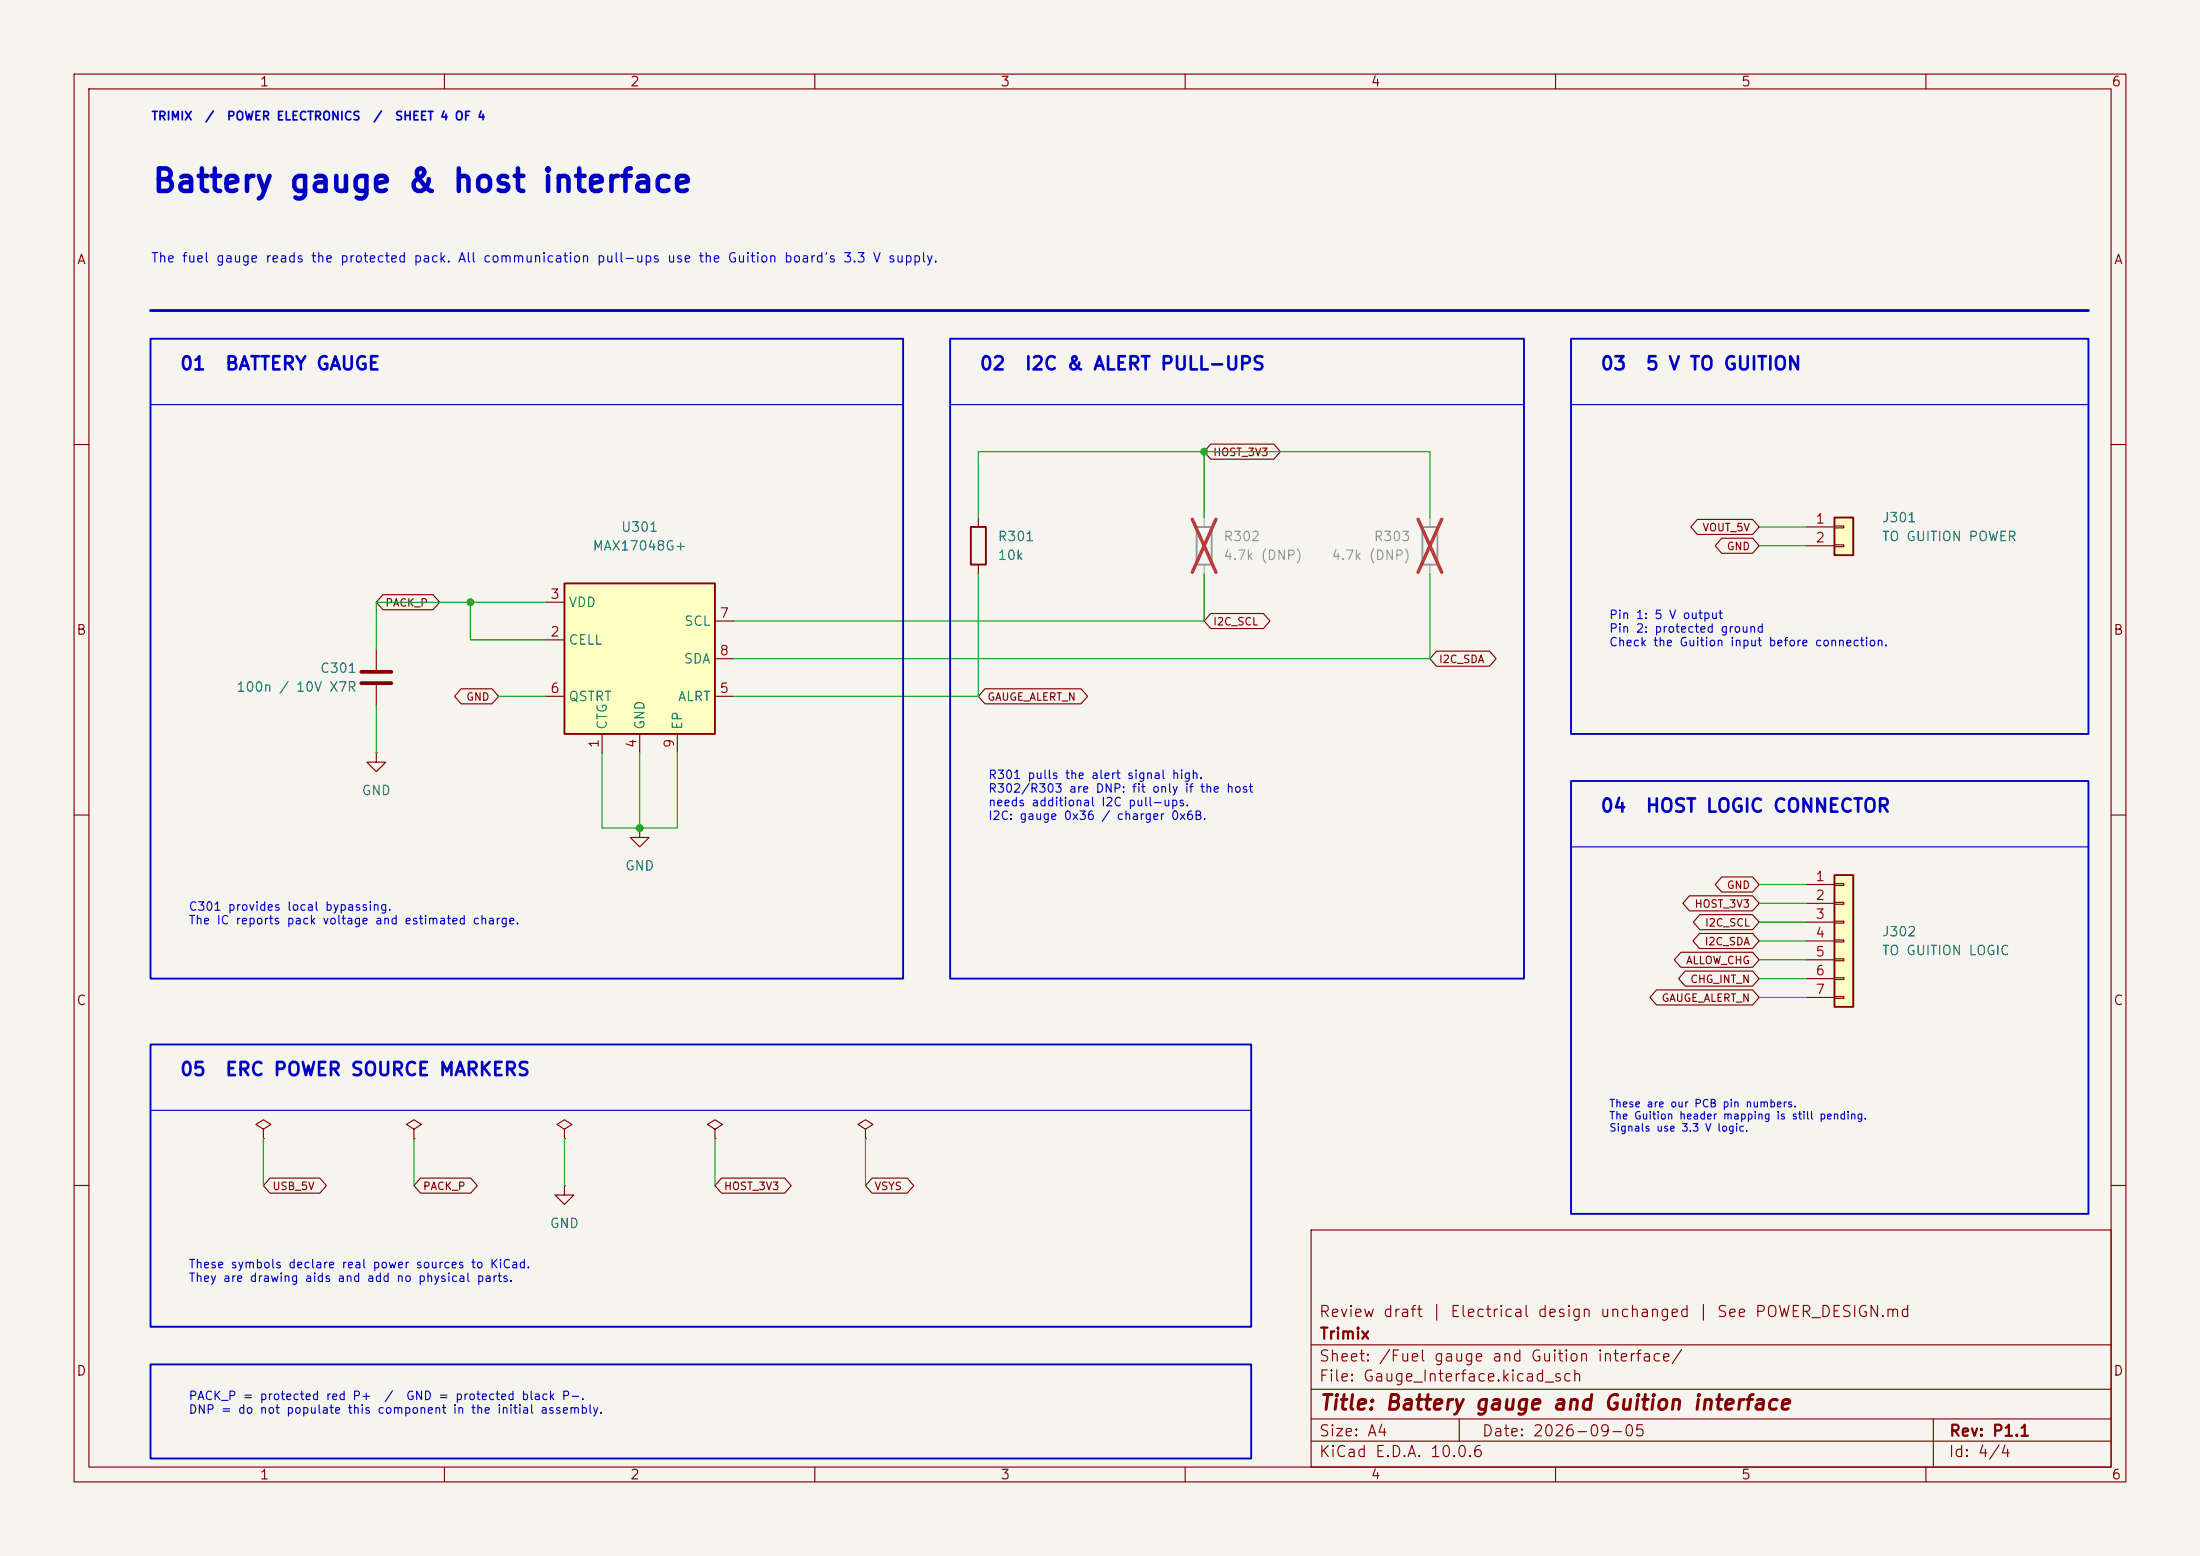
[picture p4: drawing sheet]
(kicad_sch
 (version 20260306)
 (generator "eeschema")
 (generator_version "10.0")
 (paper "A4")
 (title_block
  (title "Battery gauge and Guition interface")
  (date "2026-09-05")
  (rev "P1.1")
  (company "Trimix")
  (comment 1 "Review draft | Electrical design unchanged | See POWER_DESIGN.md"))
 (lib_symbols
  (symbol "Connector_Generic:Conn_01x02"
   (pin_names
    (offset 1.016) (hide yes)) (exclude_from_sim no) (in_bom yes) (on_board yes)
   (in_pos_files yes)
   (duplicate_pin_numbers_are_jumpers no)
   (property "Reference" "J" (at 0 2.54 0) (show_name no) (do_not_autoplace no) (effects (font (size 1.27 1.27))))
   (property "Value" "Conn_01x02" (at 0 -5.08 0) (show_name no) (do_not_autoplace no) (effects (font (size 1.27 1.27))))
   (property "Footprint" "" (at 0 0 0) (show_name no) (do_not_autoplace no) (hide yes) (effects (font (size 1.27 1.27))))
   (property "Datasheet" "" (at 0 0 0) (show_name no) (do_not_autoplace no) (hide yes) (effects (font (size 1.27 1.27))))
   (property "Description" "Generic connector, single row, 01x02, script generated (kicad-library-utils/schlib/autogen/connector/)" (at 0 0 0) (show_name no) (do_not_autoplace no) (hide yes) (effects (font (size 1.27 1.27))))
   (symbol "Conn_01x02_1_1"
    (rectangle (start -1.27 1.27) (end 1.27 -3.81) (stroke (width 0.254) (type default)) (fill (type background)))
    (rectangle (start -1.27 0.127) (end 0 -0.127) (stroke (width 0.1524) (type default)) (fill (type none)))
    (rectangle (start -1.27 -2.413) (end 0 -2.667) (stroke (width 0.1524) (type default)) (fill (type none)))
    (pin passive line (at -5.08 0 0) (length 3.81) (name "Pin_1" (effects (font (size 1.27 1.27)))) (number "1" (effects (font (size 1.27 1.27)))))
    (pin passive line (at -5.08 -2.54 0) (length 3.81) (name "Pin_2" (effects (font (size 1.27 1.27)))) (number "2" (effects (font (size 1.27 1.27))))))
   (embedded_fonts no))
  (symbol "Connector_Generic:Conn_01x07"
   (pin_names
    (offset 1.016) (hide yes)) (exclude_from_sim no) (in_bom yes) (on_board yes)
   (in_pos_files yes)
   (duplicate_pin_numbers_are_jumpers no)
   (property "Reference" "J" (at 0 10.16 0) (show_name no) (do_not_autoplace no) (effects (font (size 1.27 1.27))))
   (property "Value" "Conn_01x07" (at 0 -10.16 0) (show_name no) (do_not_autoplace no) (effects (font (size 1.27 1.27))))
   (property "Footprint" "" (at 0 0 0) (show_name no) (do_not_autoplace no) (hide yes) (effects (font (size 1.27 1.27))))
   (property "Datasheet" "" (at 0 0 0) (show_name no) (do_not_autoplace no) (hide yes) (effects (font (size 1.27 1.27))))
   (property "Description" "Generic connector, single row, 01x07, script generated (kicad-library-utils/schlib/autogen/connector/)" (at 0 0 0) (show_name no) (do_not_autoplace no) (hide yes) (effects (font (size 1.27 1.27))))
   (symbol "Conn_01x07_1_1"
    (rectangle (start -1.27 8.89) (end 1.27 -8.89) (stroke (width 0.254) (type default)) (fill (type background)))
    (rectangle (start -1.27 7.747) (end 0 7.493) (stroke (width 0.1524) (type default)) (fill (type none)))
    (rectangle (start -1.27 5.207) (end 0 4.953) (stroke (width 0.1524) (type default)) (fill (type none)))
    (rectangle (start -1.27 2.667) (end 0 2.413) (stroke (width 0.1524) (type default)) (fill (type none)))
    (rectangle (start -1.27 0.127) (end 0 -0.127) (stroke (width 0.1524) (type default)) (fill (type none)))
    (rectangle (start -1.27 -2.413) (end 0 -2.667) (stroke (width 0.1524) (type default)) (fill (type none)))
    (rectangle (start -1.27 -4.953) (end 0 -5.207) (stroke (width 0.1524) (type default)) (fill (type none)))
    (rectangle (start -1.27 -7.493) (end 0 -7.747) (stroke (width 0.1524) (type default)) (fill (type none)))
    (pin passive line (at -5.08 7.62 0) (length 3.81) (name "Pin_1" (effects (font (size 1.27 1.27)))) (number "1" (effects (font (size 1.27 1.27)))))
    (pin passive line (at -5.08 5.08 0) (length 3.81) (name "Pin_2" (effects (font (size 1.27 1.27)))) (number "2" (effects (font (size 1.27 1.27)))))
    (pin passive line (at -5.08 2.54 0) (length 3.81) (name "Pin_3" (effects (font (size 1.27 1.27)))) (number "3" (effects (font (size 1.27 1.27)))))
    (pin passive line (at -5.08 0 0) (length 3.81) (name "Pin_4" (effects (font (size 1.27 1.27)))) (number "4" (effects (font (size 1.27 1.27)))))
    (pin passive line (at -5.08 -2.54 0) (length 3.81) (name "Pin_5" (effects (font (size 1.27 1.27)))) (number "5" (effects (font (size 1.27 1.27)))))
    (pin passive line (at -5.08 -5.08 0) (length 3.81) (name "Pin_6" (effects (font (size 1.27 1.27)))) (number "6" (effects (font (size 1.27 1.27)))))
    (pin passive line (at -5.08 -7.62 0) (length 3.81) (name "Pin_7" (effects (font (size 1.27 1.27)))) (number "7" (effects (font (size 1.27 1.27))))))
   (embedded_fonts no))
  (symbol "Device:C"
   (pin_numbers (hide yes))
   (pin_names
    (offset 0.254)) (exclude_from_sim no) (in_bom yes) (on_board yes)
   (in_pos_files yes)
   (duplicate_pin_numbers_are_jumpers no)
   (property "Reference" "C" (at 0.635 2.54 0) (show_name no) (do_not_autoplace no) (effects (font (size 1.27 1.27)) (justify left)))
   (property "Value" "C" (at 0.635 -2.54 0) (show_name no) (do_not_autoplace no) (effects (font (size 1.27 1.27)) (justify left)))
   (property "Footprint" "" (at 0.9652 -3.81 0) (show_name no) (do_not_autoplace no) (hide yes) (effects (font (size 1.27 1.27))))
   (property "Datasheet" "" (at 0 0 0) (show_name no) (do_not_autoplace no) (hide yes) (effects (font (size 1.27 1.27))))
   (property "Description" "Unpolarized capacitor" (at 0 0 0) (show_name no) (do_not_autoplace no) (hide yes) (effects (font (size 1.27 1.27))))
   (symbol "C_0_1"
    (polyline (pts (xy -2.032 0.762) (xy 2.032 0.762)) (stroke (width 0.508) (type default)) (fill (type none)))
    (polyline (pts (xy -2.032 -0.762) (xy 2.032 -0.762)) (stroke (width 0.508) (type default)) (fill (type none))))
   (symbol "C_1_1"
    (pin passive line (at 0 3.81 270) (length 2.794) (name "" (effects (font (size 1.27 1.27)))) (number "1" (effects (font (size 1.27 1.27)))))
    (pin passive line (at 0 -3.81 90) (length 2.794) (name "" (effects (font (size 1.27 1.27)))) (number "2" (effects (font (size 1.27 1.27))))))
   (embedded_fonts no))
  (symbol "Device:R"
   (pin_numbers (hide yes))
   (pin_names
    (offset 0)) (exclude_from_sim no) (in_bom yes) (on_board yes)
   (in_pos_files yes)
   (duplicate_pin_numbers_are_jumpers no)
   (property "Reference" "R" (at 2.032 0 90) (show_name no) (do_not_autoplace no) (effects (font (size 1.27 1.27))))
   (property "Value" "R" (at 0 0 90) (show_name no) (do_not_autoplace no) (effects (font (size 1.27 1.27))))
   (property "Footprint" "" (at -1.778 0 90) (show_name no) (do_not_autoplace no) (hide yes) (effects (font (size 1.27 1.27))))
   (property "Datasheet" "" (at 0 0 0) (show_name no) (do_not_autoplace no) (hide yes) (effects (font (size 1.27 1.27))))
   (property "Description" "Resistor" (at 0 0 0) (show_name no) (do_not_autoplace no) (hide yes) (effects (font (size 1.27 1.27))))
   (symbol "R_0_1"
    (rectangle (start -1.016 -2.54) (end 1.016 2.54) (stroke (width 0.254) (type default)) (fill (type none))))
   (symbol "R_1_1"
    (pin passive line (at 0 3.81 270) (length 1.27) (name "" (effects (font (size 1.27 1.27)))) (number "1" (effects (font (size 1.27 1.27)))))
    (pin passive line (at 0 -3.81 90) (length 1.27) (name "" (effects (font (size 1.27 1.27)))) (number "2" (effects (font (size 1.27 1.27))))))
   (embedded_fonts no))
  (symbol "Trimix_Power:MAX17048G" (exclude_from_sim no) (in_bom yes) (on_board yes)
   (in_pos_files yes)
   (duplicate_pin_numbers_are_jumpers no)
   (property "Reference" "U" (at 2.54 0 0) (show_name no) (do_not_autoplace no) (effects (font (size 1.27 1.27))))
   (property "Value" "MAX17048G" (at 0 -2.54 0) (show_name no) (do_not_autoplace no) (effects (font (size 1.27 1.27))))
   (property "Footprint" "Package_DFN_QFN:TDFN-8-1EP_2x2mm_P0.5mm_EP0.8x1.2mm" (at 0 -5.08 0) (show_name no) (do_not_autoplace no) (hide yes) (effects (font (size 1.27 1.27))))
   (property "Datasheet" "https://www.analog.com/media/en/technical-documentation/data-sheets/max17048-max17049.pdf" (at 0 -7.62 0) (show_name no) (do_not_autoplace no) (hide yes) (effects (font (size 1.27 1.27))))
   (property "Description" "1S ModelGauge fuel gauge, TDFN8 + grounded exposed pad" (at 0 -10.16 0) (show_name no) (do_not_autoplace no) (hide yes) (effects (font (size 1.27 1.27))))
   (symbol "MAX17048G_0_1"
    (rectangle (start -10.16 10.16) (end 10.16 -10.16) (stroke (width 0.254) (type default)) (fill (type background))))
   (symbol "MAX17048G_1_1"
    (pin power_in line (at -5.08 -12.7 90) (length 2.54) (name "CTG" (effects (font (size 1.27 1.27)))) (number "1" (effects (font (size 1.27 1.27)))))
    (pin passive line (at -12.7 2.54 0) (length 2.54) (name "CELL" (effects (font (size 1.27 1.27)))) (number "2" (effects (font (size 1.27 1.27)))))
    (pin power_in line (at -12.7 7.62 0) (length 2.54) (name "VDD" (effects (font (size 1.27 1.27)))) (number "3" (effects (font (size 1.27 1.27)))))
    (pin power_in line (at 0 -12.7 90) (length 2.54) (name "GND" (effects (font (size 1.27 1.27)))) (number "4" (effects (font (size 1.27 1.27)))))
    (pin open_collector line (at 12.7 -5.08 180) (length 2.54) (name "ALRT" (effects (font (size 1.27 1.27)))) (number "5" (effects (font (size 1.27 1.27)))))
    (pin input line (at -12.7 -5.08 0) (length 2.54) (name "QSTRT" (effects (font (size 1.27 1.27)))) (number "6" (effects (font (size 1.27 1.27)))))
    (pin input line (at 12.7 5.08 180) (length 2.54) (name "SCL" (effects (font (size 1.27 1.27)))) (number "7" (effects (font (size 1.27 1.27)))))
    (pin open_collector line (at 12.7 0 180) (length 2.54) (name "SDA" (effects (font (size 1.27 1.27)))) (number "8" (effects (font (size 1.27 1.27)))))
    (pin power_in line (at 5.08 -12.7 90) (length 2.54) (name "EP" (effects (font (size 1.27 1.27)))) (number "9" (effects (font (size 1.27 1.27))))))
   (embedded_fonts no))
  (symbol "power:GND"
   (power global)
   (pin_numbers (hide yes))
   (pin_names
    (offset 0) (hide yes)) (exclude_from_sim no) (in_bom yes) (on_board yes)
   (in_pos_files yes)
   (duplicate_pin_numbers_are_jumpers no)
   (property "Reference" "#PWR" (at 0 -6.35 0) (show_name no) (do_not_autoplace no) (hide yes) (effects (font (size 1.27 1.27))))
   (property "Value" "GND" (at 0 -3.81 0) (show_name no) (do_not_autoplace no) (effects (font (size 1.27 1.27))))
   (property "Footprint" "" (at 0 0 0) (show_name no) (do_not_autoplace no) (hide yes) (effects (font (size 1.27 1.27))))
   (property "Datasheet" "" (at 0 0 0) (show_name no) (do_not_autoplace no) (hide yes) (effects (font (size 1.27 1.27))))
   (property "Description" "Power symbol creates a global label with name \"GND\" , ground" (at 0 0 0) (show_name no) (do_not_autoplace no) (hide yes) (effects (font (size 1.27 1.27))))
   (symbol "GND_0_1"
    (polyline (pts (xy 0 0) (xy 0 -1.27) (xy 1.27 -1.27) (xy 0 -2.54) (xy -1.27 -1.27) (xy 0 -1.27)) (stroke (width 0) (type default)) (fill (type none))))
   (symbol "GND_1_1"
    (pin power_in line (at 0 0 270) (length 0) (name "" (effects (font (size 1.27 1.27)))) (number "1" (effects (font (size 1.27 1.27))))))
   (embedded_fonts no))
  (symbol "power:PWR_FLAG"
   (power global)
   (pin_numbers (hide yes))
   (pin_names
    (offset 0) (hide yes)) (exclude_from_sim no) (in_bom yes) (on_board yes)
   (in_pos_files yes)
   (duplicate_pin_numbers_are_jumpers no)
   (property "Reference" "#FLG" (at 0 1.905 0) (show_name no) (do_not_autoplace no) (hide yes) (effects (font (size 1.27 1.27))))
   (property "Value" "PWR_FLAG" (at 0 3.81 0) (show_name no) (do_not_autoplace no) (effects (font (size 1.27 1.27))))
   (property "Footprint" "" (at 0 0 0) (show_name no) (do_not_autoplace no) (hide yes) (effects (font (size 1.27 1.27))))
   (property "Datasheet" "" (at 0 0 0) (show_name no) (do_not_autoplace no) (hide yes) (effects (font (size 1.27 1.27))))
   (property "Description" "Special symbol for telling ERC where power comes from" (at 0 0 0) (show_name no) (do_not_autoplace no) (hide yes) (effects (font (size 1.27 1.27))))
   (symbol "PWR_FLAG_0_0"
    (pin power_out line (at 0 0 90) (length 0) (name "" (effects (font (size 1.27 1.27)))) (number "1" (effects (font (size 1.27 1.27))))))
   (symbol "PWR_FLAG_0_1"
    (polyline (pts (xy 0 0) (xy 0 1.27) (xy -1.016 1.905) (xy 0 2.54) (xy 1.016 1.905) (xy 0 1.27)) (stroke (width 0) (type default)) (fill (type none))))
   (embedded_fonts no)))
 (rectangle
  (start 128.27 45.72)
  (end 205.74 132.08)
  (stroke (width 0.254) (type default))
  (fill (type none)))
 (rectangle
  (start 20.32 45.72)
  (end 121.92 132.08)
  (stroke (width 0.254) (type default))
  (fill (type none)))
 (rectangle
  (start 20.32 184.15)
  (end 168.91 196.85)
  (stroke (width 0.254) (type default))
  (fill (type none)))
 (rectangle
  (start 20.32 140.97)
  (end 168.91 179.07)
  (stroke (width 0.254) (type default))
  (fill (type none)))
 (rectangle
  (start 212.09 45.72)
  (end 281.94 99.06)
  (stroke (width 0.254) (type default))
  (fill (type none)))
 (rectangle
  (start 212.09 105.41)
  (end 281.94 163.83)
  (stroke (width 0.254) (type default))
  (fill (type none)))
 (text "C301 provides local bypassing.\nThe IC reports pack voltage and estimated charge."
  (exclude_from_sim no)
  (at 25.4 121.92 0)
  (effects (font (size 1.143 1.143)) (justify left top)))
 (text "TRIMIX  /  POWER ELECTRONICS  /  SHEET 4 OF 4"
  (exclude_from_sim no)
  (at 20.32 15.24 0)
  (effects (font (size 1.143 1.143)
    (bold yes)) (justify left top)))
 (text "The fuel gauge reads the protected pack. All communication pull-ups use the Guition board's 3.3 V supply."
  (exclude_from_sim no)
  (at 20.32 34.29 0)
  (effects (font (size 1.27 1.27)) (justify left top)))
 (text "05  ERC POWER SOURCE MARKERS"
  (exclude_from_sim no)
  (at 24.13 143.51 0)
  (effects (font (size 1.778 1.778)
    (bold yes)) (justify left top)))
 (text "03  5 V TO GUITION"
  (exclude_from_sim no)
  (at 215.9 48.26 0)
  (effects (font (size 1.778 1.778)
    (bold yes)) (justify left top)))
 (text "Battery gauge & host interface"
  (exclude_from_sim no)
  (at 20.32 22.86 0)
  (effects (font (size 3.048 3.048)
    (bold yes)) (justify left top)))
 (text "These symbols declare real power sources to KiCad.\nThey are drawing aids and add no physical parts."
  (exclude_from_sim no)
  (at 25.4 170.18 0)
  (effects (font (size 1.143 1.143)) (justify left top)))
 (text "Pin 1: 5 V output\nPin 2: protected ground\nCheck the Guition input before connection."
  (exclude_from_sim no)
  (at 217.17 82.55 0)
  (effects (font (size 1.143 1.143)) (justify left top)))
 (text "These are our PCB pin numbers.\nThe Guition header mapping is still pending.\nSignals use 3.3 V logic."
  (exclude_from_sim no)
  (at 217.17 148.59 0)
  (effects (font (size 1.016 1.016)) (justify left top)))
 (text "01  BATTERY GAUGE"
  (exclude_from_sim no)
  (at 24.13 48.26 0)
  (effects (font (size 1.778 1.778)
    (bold yes)) (justify left top)))
 (text "R301 pulls the alert signal high.\nR302/R303 are DNP: fit only if the host\nneeds additional I2C pull-ups.\nI2C: gauge 0x36 / charger 0x6B."
  (exclude_from_sim no)
  (at 133.35 104.14 0)
  (effects (font (size 1.143 1.143)) (justify left top)))
 (text "04  HOST LOGIC CONNECTOR"
  (exclude_from_sim no)
  (at 215.9 107.95 0)
  (effects (font (size 1.778 1.778)
    (bold yes)) (justify left top)))
 (text "02  I2C & ALERT PULL-UPS"
  (exclude_from_sim no)
  (at 132.08 48.26 0)
  (effects (font (size 1.778 1.778)
    (bold yes)) (justify left top)))
 (text "PACK_P = protected red P+  /  GND = protected black P-.\nDNP = do not populate this component in the initial assembly."
  (exclude_from_sim no)
  (at 25.4 187.96 0)
  (effects (font (size 1.143 1.143)) (justify left top)))
 (junction
  (at 86.36 111.76)
  (diameter 0)
  (color 0 0 0 0))
 (junction
  (at 162.56 60.96)
  (diameter 0)
  (color 0 0 0 0))
 (junction
  (at 63.5 81.28)
  (diameter 0)
  (color 0 0 0 0))
 (polyline
  (pts (xy 212.09 54.61) (xy 281.94 54.61))
  (stroke (width 0.1524) (type default)))
 (wire
  (pts (xy 162.56 69.85) (xy 162.56 60.96))
  (stroke (width 0) (type default)))
 (wire
  (pts (xy 35.56 153.67) (xy 35.56 160.02))
  (stroke (width 0) (type default)))
 (wire
  (pts (xy 243.84 73.66) (xy 237.49 73.66))
  (stroke (width 0) (type default)))
 (wire
  (pts (xy 99.06 83.82) (xy 162.56 83.82))
  (stroke (width 0) (type default)))
 (wire
  (pts (xy 243.84 124.46) (xy 237.49 124.46))
  (stroke (width 0) (type default)))
 (wire
  (pts (xy 116.84 153.67) (xy 116.84 160.02))
  (stroke (width 0) (type default)))
 (wire
  (pts (xy 193.04 88.9) (xy 193.04 77.47))
  (stroke (width 0) (type default)))
 (wire
  (pts (xy 243.84 132.08) (xy 237.49 132.08))
  (stroke (width 0) (type default)))
 (wire
  (pts (xy 243.84 71.12) (xy 237.49 71.12))
  (stroke (width 0) (type default)))
 (wire
  (pts (xy 96.52 153.67) (xy 96.52 160.02))
  (stroke (width 0) (type default)))
 (polyline
  (pts (xy 20.32 41.91) (xy 281.94 41.91))
  (stroke (width 0.381) (type default)))
 (wire
  (pts (xy 243.84 127) (xy 237.49 127))
  (stroke (width 0) (type default)))
 (wire
  (pts (xy 243.84 129.54) (xy 237.49 129.54))
  (stroke (width 0) (type default)))
 (wire
  (pts (xy 91.44 111.76) (xy 91.44 101.6))
  (stroke (width 0) (type default)))
 (wire
  (pts (xy 73.66 86.36) (xy 63.5 86.36))
  (stroke (width 0) (type default)))
 (wire
  (pts (xy 86.36 101.6) (xy 86.36 111.76))
  (stroke (width 0) (type default)))
 (wire
  (pts (xy 193.04 60.96) (xy 193.04 69.85))
  (stroke (width 0) (type default)))
 (wire
  (pts (xy 132.08 93.98) (xy 132.08 77.47))
  (stroke (width 0) (type default)))
 (wire
  (pts (xy 81.28 101.6) (xy 81.28 111.76))
  (stroke (width 0) (type default)))
 (polyline
  (pts (xy 20.32 54.61) (xy 121.92 54.61))
  (stroke (width 0.1524) (type default)))
 (wire
  (pts (xy 243.84 119.38) (xy 237.49 119.38))
  (stroke (width 0) (type default)))
 (wire
  (pts (xy 99.06 88.9) (xy 193.04 88.9))
  (stroke (width 0) (type default)))
 (wire
  (pts (xy 132.08 69.85) (xy 132.08 60.96))
  (stroke (width 0) (type default)))
 (wire
  (pts (xy 132.08 60.96) (xy 193.04 60.96))
  (stroke (width 0) (type default)))
 (wire
  (pts (xy 76.2 153.67) (xy 76.2 160.02))
  (stroke (width 0) (type default)))
 (wire
  (pts (xy 63.5 86.36) (xy 63.5 81.28))
  (stroke (width 0) (type default)))
 (polyline
  (pts (xy 128.27 54.61) (xy 205.74 54.61))
  (stroke (width 0.1524) (type default)))
 (wire
  (pts (xy 81.28 111.76) (xy 91.44 111.76))
  (stroke (width 0) (type default)))
 (polyline
  (pts (xy 20.32 149.86) (xy 168.91 149.86))
  (stroke (width 0.1524) (type default)))
 (wire
  (pts (xy 99.06 93.98) (xy 132.08 93.98))
  (stroke (width 0) (type default)))
 (wire
  (pts (xy 50.8 95.25) (xy 50.8 101.6))
  (stroke (width 0) (type default)))
 (wire
  (pts (xy 243.84 121.92) (xy 237.49 121.92))
  (stroke (width 0) (type default)))
 (wire
  (pts (xy 55.88 153.67) (xy 55.88 160.02))
  (stroke (width 0) (type default)))
 (wire
  (pts (xy 50.8 81.28) (xy 50.8 87.63))
  (stroke (width 0) (type default)))
 (wire
  (pts (xy 73.66 81.28) (xy 50.8 81.28))
  (stroke (width 0) (type default)))
 (wire
  (pts (xy 243.84 134.62) (xy 237.49 134.62))
  (stroke (width 0) (type default)))
 (polyline
  (pts (xy 212.09 114.3) (xy 281.94 114.3))
  (stroke (width 0.1524) (type default)))
 (wire
  (pts (xy 162.56 83.82) (xy 162.56 77.47))
  (stroke (width 0) (type default)))
 (wire
  (pts (xy 73.66 93.98) (xy 67.31 93.98))
  (stroke (width 0) (type default)))
 (global_label "GAUGE_ALERT_N"
  (shape bidirectional)
  (at 132.08 93.98 0)
  (effects (font (size 1.016 1.016)) (justify left))
  (property "Intersheetrefs" "${INTERSHEET_REFS}" (at 132.08 93.98 0) (hide yes) (show_name no) (do_not_autoplace no) (effects (font (size 1.016 1.016)))))
 (global_label "I2C_SDA"
  (shape bidirectional)
  (at 237.49 127 180)
  (effects (font (size 1.016 1.016)) (justify right))
  (property "Intersheetrefs" "${INTERSHEET_REFS}" (at 237.49 127 180) (hide yes) (show_name no) (do_not_autoplace no) (effects (font (size 1.016 1.016)))))
 (global_label "GND"
  (shape bidirectional)
  (at 237.49 73.66 180)
  (effects (font (size 1.016 1.016)) (justify right))
  (property "Intersheetrefs" "${INTERSHEET_REFS}" (at 237.49 73.66 180) (hide yes) (show_name no) (do_not_autoplace no) (effects (font (size 1.016 1.016)))))
 (global_label "HOST_3V3"
  (shape bidirectional)
  (at 96.52 160.02 0)
  (effects (font (size 1.016 1.016)) (justify left))
  (property "Intersheetrefs" "${INTERSHEET_REFS}" (at 96.52 160.02 0) (hide yes) (show_name no) (do_not_autoplace no) (effects (font (size 1.016 1.016)))))
 (global_label "HOST_3V3"
  (shape bidirectional)
  (at 237.49 121.92 180)
  (effects (font (size 1.016 1.016)) (justify right))
  (property "Intersheetrefs" "${INTERSHEET_REFS}" (at 237.49 121.92 180) (hide yes) (show_name no) (do_not_autoplace no) (effects (font (size 1.016 1.016)))))
 (global_label "PACK_P"
  (shape bidirectional)
  (at 55.88 160.02 0)
  (effects (font (size 1.016 1.016)) (justify left))
  (property "Intersheetrefs" "${INTERSHEET_REFS}" (at 55.88 160.02 0) (hide yes) (show_name no) (do_not_autoplace no) (effects (font (size 1.016 1.016)))))
 (global_label "VSYS"
  (shape bidirectional)
  (at 116.84 160.02 0)
  (effects (font (size 1.016 1.016)) (justify left))
  (property "Intersheetrefs" "${INTERSHEET_REFS}" (at 116.84 160.02 0) (hide yes) (show_name no) (do_not_autoplace no) (effects (font (size 1.016 1.016)))))
 (global_label "HOST_3V3"
  (shape bidirectional)
  (at 162.56 60.96 0)
  (effects (font (size 1.016 1.016)) (justify left))
  (property "Intersheetrefs" "${INTERSHEET_REFS}" (at 162.56 60.96 0) (hide yes) (show_name no) (do_not_autoplace no) (effects (font (size 1.016 1.016)))))
 (global_label "I2C_SCL"
  (shape bidirectional)
  (at 162.56 83.82 0)
  (effects (font (size 1.016 1.016)) (justify left))
  (property "Intersheetrefs" "${INTERSHEET_REFS}" (at 162.56 83.82 0) (hide yes) (show_name no) (do_not_autoplace no) (effects (font (size 1.016 1.016)))))
 (global_label "GND"
  (shape bidirectional)
  (at 237.49 119.38 180)
  (effects (font (size 1.016 1.016)) (justify right))
  (property "Intersheetrefs" "${INTERSHEET_REFS}" (at 237.49 119.38 180) (hide yes) (show_name no) (do_not_autoplace no) (effects (font (size 1.016 1.016)))))
 (global_label "GAUGE_ALERT_N"
  (shape bidirectional)
  (at 237.49 134.62 180)
  (effects (font (size 1.016 1.016)) (justify right))
  (property "Intersheetrefs" "${INTERSHEET_REFS}" (at 237.49 134.62 180) (hide yes) (show_name no) (do_not_autoplace no) (effects (font (size 1.016 1.016)))))
 (global_label "ALLOW_CHG"
  (shape bidirectional)
  (at 237.49 129.54 180)
  (effects (font (size 1.016 1.016)) (justify right))
  (property "Intersheetrefs" "${INTERSHEET_REFS}" (at 237.49 129.54 180) (hide yes) (show_name no) (do_not_autoplace no) (effects (font (size 1.016 1.016)))))
 (global_label "USB_5V"
  (shape bidirectional)
  (at 35.56 160.02 0)
  (effects (font (size 1.016 1.016)) (justify left))
  (property "Intersheetrefs" "${INTERSHEET_REFS}" (at 35.56 160.02 0) (hide yes) (show_name no) (do_not_autoplace no) (effects (font (size 1.016 1.016)))))
 (global_label "PACK_P"
  (shape bidirectional)
  (at 50.8 81.28 0)
  (effects (font (size 1.016 1.016)) (justify left))
  (property "Intersheetrefs" "${INTERSHEET_REFS}" (at 50.8 81.28 0) (hide yes) (show_name no) (do_not_autoplace no) (effects (font (size 1.016 1.016)))))
 (global_label "VOUT_5V"
  (shape bidirectional)
  (at 237.49 71.12 180)
  (effects (font (size 1.016 1.016)) (justify right))
  (property "Intersheetrefs" "${INTERSHEET_REFS}" (at 237.49 71.12 180) (hide yes) (show_name no) (do_not_autoplace no) (effects (font (size 1.016 1.016)))))
 (global_label "CHG_INT_N"
  (shape bidirectional)
  (at 237.49 132.08 180)
  (effects (font (size 1.016 1.016)) (justify right))
  (property "Intersheetrefs" "${INTERSHEET_REFS}" (at 237.49 132.08 180) (hide yes) (show_name no) (do_not_autoplace no) (effects (font (size 1.016 1.016)))))
 (global_label "I2C_SCL"
  (shape bidirectional)
  (at 237.49 124.46 180)
  (effects (font (size 1.016 1.016)) (justify right))
  (property "Intersheetrefs" "${INTERSHEET_REFS}" (at 237.49 124.46 180) (hide yes) (show_name no) (do_not_autoplace no) (effects (font (size 1.016 1.016)))))
 (global_label "GND"
  (shape bidirectional)
  (at 67.31 93.98 180)
  (effects (font (size 1.016 1.016)) (justify right))
  (property "Intersheetrefs" "${INTERSHEET_REFS}" (at 67.31 93.98 180) (hide yes) (show_name no) (do_not_autoplace no) (effects (font (size 1.016 1.016)))))
 (global_label "I2C_SDA"
  (shape bidirectional)
  (at 193.04 88.9 0)
  (effects (font (size 1.016 1.016)) (justify left))
  (property "Intersheetrefs" "${INTERSHEET_REFS}" (at 193.04 88.9 0) (hide yes) (show_name no) (do_not_autoplace no) (effects (font (size 1.016 1.016)))))
 (symbol
  (lib_id "power:PWR_FLAG")
  (at 55.88 153.67 0)
  (unit 1)
  (body_style 1)
  (exclude_from_sim no)
  (in_bom yes)
  (on_board yes)
  (in_pos_files yes)
  (dnp no)
  (property "Reference" "#FLG0102" (at 55.88 151.13 0) (hide yes) (show_name no) (do_not_autoplace no) (effects (font (size 1.27 1.27))))
  (property "Value" "PWR_FLAG" (at 55.88 156.21 0) (hide yes) (show_name no) (do_not_autoplace no) (effects (font (size 1.27 1.27))))
  (property "Footprint" "" (at 55.88 153.67 0) (hide yes) (show_name no) (do_not_autoplace no) (effects (font (size 1.27 1.27))))
  (property "Datasheet" "" (at 55.88 153.67 0) (hide yes) (show_name no) (do_not_autoplace no) (effects (font (size 1.27 1.27))))
  (property "Description" "Special symbol for telling ERC where power comes from" (at 55.88 153.67 0) (hide yes) (show_name no) (do_not_autoplace no) (effects (font (size 1.27 1.27))))
  (pin "1"))
 (symbol
  (lib_id "power:PWR_FLAG")
  (at 96.52 153.67 0)
  (unit 1)
  (body_style 1)
  (exclude_from_sim no)
  (in_bom yes)
  (on_board yes)
  (in_pos_files yes)
  (dnp no)
  (property "Reference" "#FLG0104" (at 96.52 151.13 0) (hide yes) (show_name no) (do_not_autoplace no) (effects (font (size 1.27 1.27))))
  (property "Value" "PWR_FLAG" (at 96.52 156.21 0) (hide yes) (show_name no) (do_not_autoplace no) (effects (font (size 1.27 1.27))))
  (property "Footprint" "" (at 96.52 153.67 0) (hide yes) (show_name no) (do_not_autoplace no) (effects (font (size 1.27 1.27))))
  (property "Datasheet" "" (at 96.52 153.67 0) (hide yes) (show_name no) (do_not_autoplace no) (effects (font (size 1.27 1.27))))
  (property "Description" "Special symbol for telling ERC where power comes from" (at 96.52 153.67 0) (hide yes) (show_name no) (do_not_autoplace no) (effects (font (size 1.27 1.27))))
  (pin "1"))
 (symbol
  (lib_id "Connector_Generic:Conn_01x07")
  (at 248.92 127 0)
  (unit 1)
  (body_style 1)
  (exclude_from_sim no)
  (in_bom yes)
  (on_board yes)
  (in_pos_files yes)
  (dnp no)
  (property "Reference" "J302" (at 254 125.73 0) (show_name no) (do_not_autoplace no) (effects (font (size 1.27 1.27)) (justify left)))
  (property "Value" "TO GUITION LOGIC" (at 254 128.27 0) (show_name no) (do_not_autoplace no) (effects (font (size 1.27 1.27)) (justify left)))
  (property "Footprint" "" (at 248.92 127 0) (hide yes) (show_name no) (do_not_autoplace no) (effects (font (size 1.27 1.27))))
  (property "Datasheet" "" (at 248.92 127 0) (hide yes) (show_name no) (do_not_autoplace no) (effects (font (size 1.27 1.27))))
  (property "Description" "Generic connector, single row, 01x07, script generated (kicad-library-utils/schlib/autogen/connector/)" (at 248.92 127 0) (hide yes) (show_name no) (do_not_autoplace no) (effects (font (size 1.27 1.27))))
  (pin "1")
  (pin "2")
  (pin "3")
  (pin "4")
  (pin "5")
  (pin "6")
  (pin "7"))
 (symbol
  (lib_id "Device:R")
  (at 193.04 73.66 0)
  (unit 1)
  (body_style 1)
  (exclude_from_sim no)
  (in_bom yes)
  (on_board yes)
  (in_pos_files yes)
  (dnp yes)
  (property "Reference" "R303" (at 190.5 72.39 0) (show_name no) (do_not_autoplace no) (effects (font (size 1.27 1.27)) (justify right)))
  (property "Value" "4.7k (DNP)" (at 190.5 74.93 0) (show_name no) (do_not_autoplace no) (effects (font (size 1.27 1.27)) (justify right)))
  (property "Footprint" "Resistor_SMD:R_0603_1608Metric" (at 191.262 73.66 90) (hide yes) (show_name no) (do_not_autoplace no) (effects (font (size 1.27 1.27))))
  (property "Datasheet" "" (at 193.04 73.66 0) (hide yes) (show_name no) (do_not_autoplace no) (effects (font (size 1.27 1.27))))
  (property "Description" "Resistor" (at 193.04 73.66 0) (hide yes) (show_name no) (do_not_autoplace no) (effects (font (size 1.27 1.27))))
  (pin "1")
  (pin "2"))
 (symbol
  (lib_id "Connector_Generic:Conn_01x02")
  (at 248.92 71.12 0)
  (unit 1)
  (body_style 1)
  (exclude_from_sim no)
  (in_bom yes)
  (on_board yes)
  (in_pos_files yes)
  (dnp no)
  (property "Reference" "J301" (at 254 69.85 0) (show_name no) (do_not_autoplace no) (effects (font (size 1.27 1.27)) (justify left)))
  (property "Value" "TO GUITION POWER" (at 254 72.39 0) (show_name no) (do_not_autoplace no) (effects (font (size 1.27 1.27)) (justify left)))
  (property "Footprint" "" (at 248.92 71.12 0) (hide yes) (show_name no) (do_not_autoplace no) (effects (font (size 1.27 1.27))))
  (property "Datasheet" "" (at 248.92 71.12 0) (hide yes) (show_name no) (do_not_autoplace no) (effects (font (size 1.27 1.27))))
  (property "Description" "Generic connector, single row, 01x02, script generated (kicad-library-utils/schlib/autogen/connector/)" (at 248.92 71.12 0) (hide yes) (show_name no) (do_not_autoplace no) (effects (font (size 1.27 1.27))))
  (pin "1")
  (pin "2"))
 (symbol
  (lib_id "Device:R")
  (at 162.56 73.66 0)
  (unit 1)
  (body_style 1)
  (exclude_from_sim no)
  (in_bom yes)
  (on_board yes)
  (in_pos_files yes)
  (dnp yes)
  (property "Reference" "R302" (at 165.1 72.39 0) (show_name no) (do_not_autoplace no) (effects (font (size 1.27 1.27)) (justify left)))
  (property "Value" "4.7k (DNP)" (at 165.1 74.93 0) (show_name no) (do_not_autoplace no) (effects (font (size 1.27 1.27)) (justify left)))
  (property "Footprint" "Resistor_SMD:R_0603_1608Metric" (at 160.782 73.66 90) (hide yes) (show_name no) (do_not_autoplace no) (effects (font (size 1.27 1.27))))
  (property "Datasheet" "" (at 162.56 73.66 0) (hide yes) (show_name no) (do_not_autoplace no) (effects (font (size 1.27 1.27))))
  (property "Description" "Resistor" (at 162.56 73.66 0) (hide yes) (show_name no) (do_not_autoplace no) (effects (font (size 1.27 1.27))))
  (pin "1")
  (pin "2"))
 (symbol
  (lib_id "power:GND")
  (at 76.2 160.02 0)
  (unit 1)
  (body_style 1)
  (exclude_from_sim no)
  (in_bom no)
  (on_board yes)
  (in_pos_files yes)
  (dnp no)
  (property "Reference" "#PWR4003" (at 76.2 163.83 0) (hide yes) (show_name no) (do_not_autoplace no) (effects (font (size 1.016 1.016))))
  (property "Value" "GND" (at 76.2 165.1 0) (show_name no) (do_not_autoplace no) (effects (font (size 1.27 1.27))))
  (property "Footprint" "" (at 76.2 160.02 0) (show_name no) (do_not_autoplace no) (effects (font (size 1.27 1.27))))
  (property "Datasheet" "" (at 76.2 160.02 0) (show_name no) (do_not_autoplace no) (effects (font (size 1.27 1.27))))
  (property "Description" "" (at 76.2 160.02 0) (show_name no) (do_not_autoplace no) (effects (font (size 1.27 1.27))))
  (pin "1"))
 (symbol
  (lib_id "Device:R")
  (at 132.08 73.66 0)
  (unit 1)
  (body_style 1)
  (exclude_from_sim no)
  (in_bom yes)
  (on_board yes)
  (in_pos_files yes)
  (dnp no)
  (property "Reference" "R301" (at 134.62 72.39 0) (show_name no) (do_not_autoplace no) (effects (font (size 1.27 1.27)) (justify left)))
  (property "Value" "10k" (at 134.62 74.93 0) (show_name no) (do_not_autoplace no) (effects (font (size 1.27 1.27)) (justify left)))
  (property "Footprint" "Resistor_SMD:R_0603_1608Metric" (at 130.302 73.66 90) (hide yes) (show_name no) (do_not_autoplace no) (effects (font (size 1.27 1.27))))
  (property "Datasheet" "" (at 132.08 73.66 0) (hide yes) (show_name no) (do_not_autoplace no) (effects (font (size 1.27 1.27))))
  (property "Description" "Resistor" (at 132.08 73.66 0) (hide yes) (show_name no) (do_not_autoplace no) (effects (font (size 1.27 1.27))))
  (pin "1")
  (pin "2"))
 (symbol
  (lib_id "power:GND")
  (at 86.36 111.76 0)
  (unit 1)
  (body_style 1)
  (exclude_from_sim no)
  (in_bom no)
  (on_board yes)
  (in_pos_files yes)
  (dnp no)
  (property "Reference" "#PWR4001" (at 86.36 115.57 0) (hide yes) (show_name no) (do_not_autoplace no) (effects (font (size 1.016 1.016))))
  (property "Value" "GND" (at 86.36 116.84 0) (show_name no) (do_not_autoplace no) (effects (font (size 1.27 1.27))))
  (property "Footprint" "" (at 86.36 111.76 0) (show_name no) (do_not_autoplace no) (effects (font (size 1.27 1.27))))
  (property "Datasheet" "" (at 86.36 111.76 0) (show_name no) (do_not_autoplace no) (effects (font (size 1.27 1.27))))
  (property "Description" "" (at 86.36 111.76 0) (show_name no) (do_not_autoplace no) (effects (font (size 1.27 1.27))))
  (pin "1"))
 (symbol
  (lib_id "power:GND")
  (at 50.8 101.6 0)
  (unit 1)
  (body_style 1)
  (exclude_from_sim no)
  (in_bom no)
  (on_board yes)
  (in_pos_files yes)
  (dnp no)
  (property "Reference" "#PWR4002" (at 50.8 105.41 0) (hide yes) (show_name no) (do_not_autoplace no) (effects (font (size 1.016 1.016))))
  (property "Value" "GND" (at 50.8 106.68 0) (show_name no) (do_not_autoplace no) (effects (font (size 1.27 1.27))))
  (property "Footprint" "" (at 50.8 101.6 0) (show_name no) (do_not_autoplace no) (effects (font (size 1.27 1.27))))
  (property "Datasheet" "" (at 50.8 101.6 0) (show_name no) (do_not_autoplace no) (effects (font (size 1.27 1.27))))
  (property "Description" "" (at 50.8 101.6 0) (show_name no) (do_not_autoplace no) (effects (font (size 1.27 1.27))))
  (pin "1"))
 (symbol
  (lib_id "power:PWR_FLAG")
  (at 116.84 153.67 0)
  (unit 1)
  (body_style 1)
  (exclude_from_sim no)
  (in_bom yes)
  (on_board yes)
  (in_pos_files yes)
  (dnp no)
  (property "Reference" "#FLG0105" (at 116.84 151.13 0) (hide yes) (show_name no) (do_not_autoplace no) (effects (font (size 1.27 1.27))))
  (property "Value" "PWR_FLAG" (at 116.84 156.21 0) (hide yes) (show_name no) (do_not_autoplace no) (effects (font (size 1.27 1.27))))
  (property "Footprint" "" (at 116.84 153.67 0) (hide yes) (show_name no) (do_not_autoplace no) (effects (font (size 1.27 1.27))))
  (property "Datasheet" "" (at 116.84 153.67 0) (hide yes) (show_name no) (do_not_autoplace no) (effects (font (size 1.27 1.27))))
  (property "Description" "Special symbol for telling ERC where power comes from" (at 116.84 153.67 0) (hide yes) (show_name no) (do_not_autoplace no) (effects (font (size 1.27 1.27))))
  (pin "1"))
 (symbol
  (lib_id "Device:C")
  (at 50.8 91.44 0)
  (unit 1)
  (body_style 1)
  (exclude_from_sim no)
  (in_bom yes)
  (on_board yes)
  (in_pos_files yes)
  (dnp no)
  (property "Reference" "C301" (at 48.26 90.17 0) (show_name no) (do_not_autoplace no) (effects (font (size 1.27 1.27)) (justify right)))
  (property "Value" "100n / 10V X7R" (at 48.26 92.71 0) (show_name no) (do_not_autoplace no) (effects (font (size 1.27 1.27)) (justify right)))
  (property "Footprint" "Capacitor_SMD:C_0805_2012Metric" (at 51.765 87.63 0) (hide yes) (show_name no) (do_not_autoplace no) (effects (font (size 1.27 1.27))))
  (property "Datasheet" "" (at 50.8 91.44 0) (hide yes) (show_name no) (do_not_autoplace no) (effects (font (size 1.27 1.27))))
  (property "Description" "Unpolarized capacitor" (at 50.8 91.44 0) (hide yes) (show_name no) (do_not_autoplace no) (effects (font (size 1.27 1.27))))
  (pin "1")
  (pin "2"))
 (symbol
  (lib_id "power:PWR_FLAG")
  (at 35.56 153.67 0)
  (unit 1)
  (body_style 1)
  (exclude_from_sim no)
  (in_bom yes)
  (on_board yes)
  (in_pos_files yes)
  (dnp no)
  (property "Reference" "#FLG0101" (at 35.56 151.13 0) (hide yes) (show_name no) (do_not_autoplace no) (effects (font (size 1.27 1.27))))
  (property "Value" "PWR_FLAG" (at 35.56 156.21 0) (hide yes) (show_name no) (do_not_autoplace no) (effects (font (size 1.27 1.27))))
  (property "Footprint" "" (at 35.56 153.67 0) (hide yes) (show_name no) (do_not_autoplace no) (effects (font (size 1.27 1.27))))
  (property "Datasheet" "" (at 35.56 153.67 0) (hide yes) (show_name no) (do_not_autoplace no) (effects (font (size 1.27 1.27))))
  (property "Description" "Special symbol for telling ERC where power comes from" (at 35.56 153.67 0) (hide yes) (show_name no) (do_not_autoplace no) (effects (font (size 1.27 1.27))))
  (pin "1"))
 (symbol
  (lib_id "Trimix_Power:MAX17048G")
  (at 86.36 88.9 0)
  (unit 1)
  (body_style 1)
  (exclude_from_sim no)
  (in_bom yes)
  (on_board yes)
  (in_pos_files yes)
  (dnp no)
  (property "Reference" "U301" (at 86.36 71.12 0) (show_name no) (do_not_autoplace no) (effects (font (size 1.27 1.27))))
  (property "Value" "MAX17048G+" (at 86.36 73.66 0) (show_name no) (do_not_autoplace no) (effects (font (size 1.27 1.27))))
  (property "Footprint" "Package_DFN_QFN:TDFN-8-1EP_2x2mm_P0.5mm_EP0.8x1.2mm" (at 86.36 83.82 0) (hide yes) (show_name no) (do_not_autoplace no) (effects (font (size 1.27 1.27))))
  (property "Datasheet" "https://www.analog.com/media/en/technical-documentation/data-sheets/max17048-max17049.pdf" (at 86.36 81.28 0) (hide yes) (show_name no) (do_not_autoplace no) (effects (font (size 1.27 1.27))))
  (property "Description" "1S ModelGauge fuel gauge, TDFN8 + grounded exposed pad" (at 86.36 78.74 0) (hide yes) (show_name no) (do_not_autoplace no) (effects (font (size 1.27 1.27))))
  (pin "1")
  (pin "2")
  (pin "3")
  (pin "4")
  (pin "5")
  (pin "6")
  (pin "7")
  (pin "8")
  (pin "9"))
 (symbol
  (lib_id "power:PWR_FLAG")
  (at 76.2 153.67 0)
  (unit 1)
  (body_style 1)
  (exclude_from_sim no)
  (in_bom yes)
  (on_board yes)
  (in_pos_files yes)
  (dnp no)
  (property "Reference" "#FLG0103" (at 76.2 151.13 0) (hide yes) (show_name no) (do_not_autoplace no) (effects (font (size 1.27 1.27))))
  (property "Value" "PWR_FLAG" (at 76.2 156.21 0) (hide yes) (show_name no) (do_not_autoplace no) (effects (font (size 1.27 1.27))))
  (property "Footprint" "" (at 76.2 153.67 0) (hide yes) (show_name no) (do_not_autoplace no) (effects (font (size 1.27 1.27))))
  (property "Datasheet" "" (at 76.2 153.67 0) (hide yes) (show_name no) (do_not_autoplace no) (effects (font (size 1.27 1.27))))
  (property "Description" "Special symbol for telling ERC where power comes from" (at 76.2 153.67 0) (hide yes) (show_name no) (do_not_autoplace no) (effects (font (size 1.27 1.27))))
  (pin "1"))
 (sheet_instances
  (path ""
   (page "1"))))
